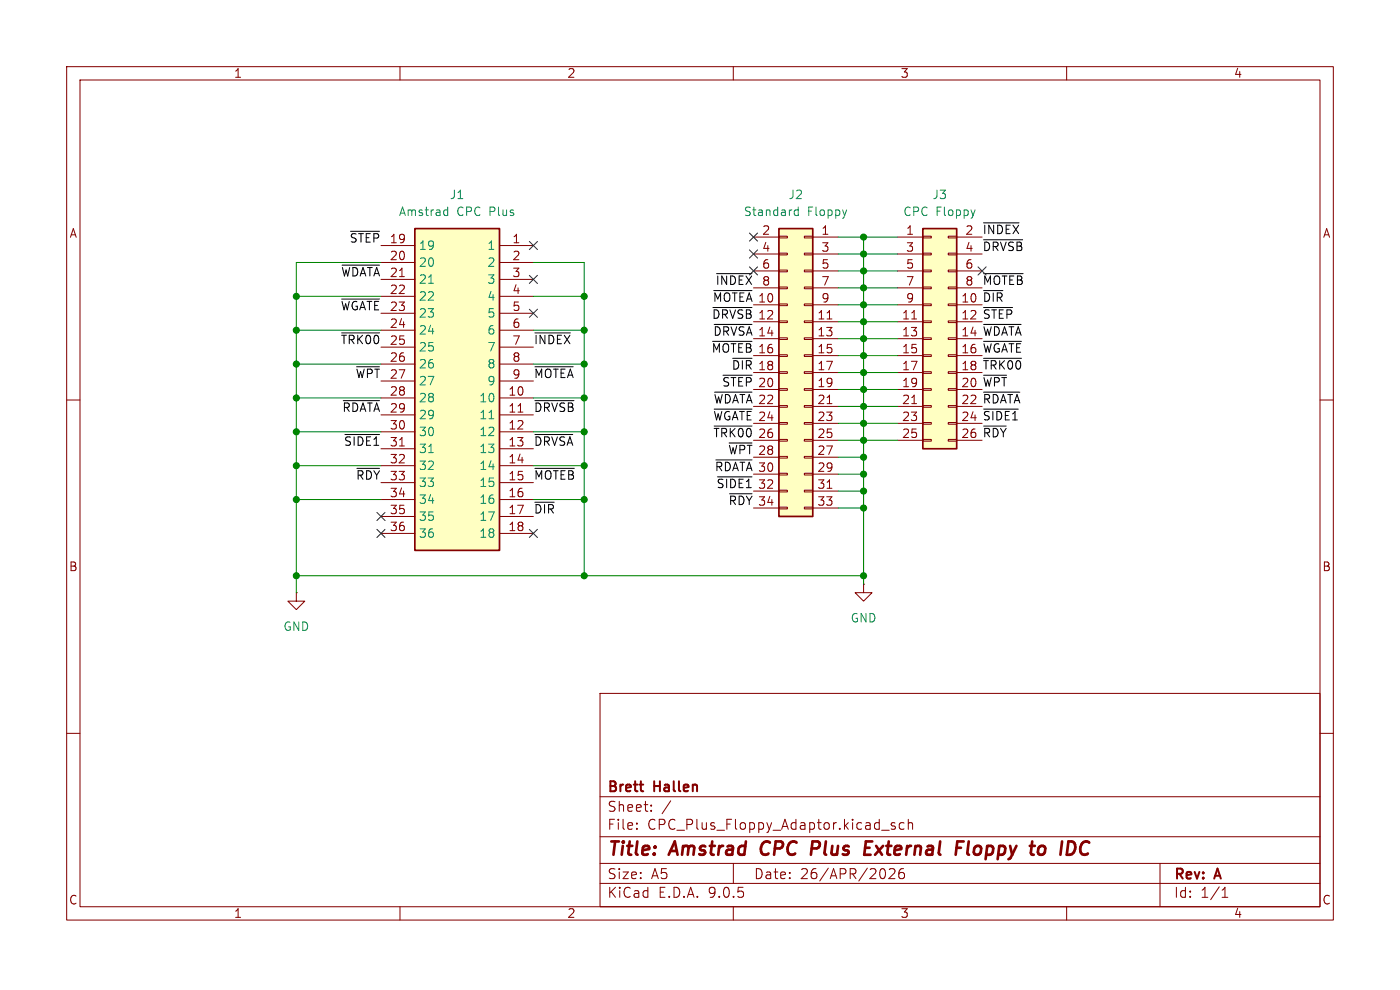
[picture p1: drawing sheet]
(kicad_sch
 (version 20250114)
 (generator "eeschema")
 (generator_version "9.0")
 (paper "A5")
 (title_block
  (title "Amstrad CPC Plus External Floppy to IDC")
  (date "26/APR/2026")
  (rev "A")
  (company "Brett Hallen"))
 (lib_symbols
  (symbol "CPC_Plus_Floppy_Adaptor:111-036-113L001" (exclude_from_sim no) (in_bom yes) (on_board yes)
   (property "Reference" "J" (at 19.05 7.62 0) (effects (font (size 1.27 1.27)) (justify left top)))
   (property "Value" "111-036-113L001" (at 19.05 5.08 0) (effects (font (size 1.27 1.27)) (justify left top)))
   (property "Footprint" "CPC_Plus_Floppy_Adaptor:111-036-113L001" (at 19.05 -94.92 0) (effects (font (size 1.27 1.27)) (justify left top) (hide yes)))
   (property "Datasheet" "https://au.mouser.com/datasheet/3/342/1/111_YYY_113L001.pdf" (at 19.05 -194.92 0) (effects (font (size 1.27 1.27)) (justify left top) (hide yes)))
   (property "Description" "I/O Connectors 36P Centronics male vertical dip solder" (at 0 0 0) (effects (font (size 1.27 1.27)) (hide yes)))
   (property "Height" "13.05" (at 19.05 -394.92 0) (effects (font (size 1.27 1.27)) (justify left top) (hide yes)))
   (property "Mouser Part Number" "636-111-036-113L001" (at 19.05 -494.92 0) (effects (font (size 1.27 1.27)) (justify left top) (hide yes)))
   (property "Mouser Price/Stock" "https://www.mouser.co.uk/ProductDetail/NorComp/111-036-113L001?qs=IGgAdOvCTsSmLhhYAltKCw%3D%3D" (at 19.05 -594.92 0) (effects (font (size 1.27 1.27)) (justify left top) (hide yes)))
   (property "Manufacturer_Name" "NorComp" (at 19.05 -694.92 0) (effects (font (size 1.27 1.27)) (justify left top) (hide yes)))
   (property "Manufacturer_Part_Number" "111-036-113L001" (at 19.05 -794.92 0) (effects (font (size 1.27 1.27)) (justify left top) (hide yes)))
   (symbol "111-036-113L001_1_1"
    (rectangle (start 5.08 2.54) (end 17.78 -45.72) (stroke (width 0.254) (type default)) (fill (type background)))
    (pin passive line (at 0 0 0) (length 5.08) (name "19" (effects (font (size 1.27 1.27)))) (number "19" (effects (font (size 1.27 1.27)))))
    (pin passive line (at 0 -2.54 0) (length 5.08) (name "20" (effects (font (size 1.27 1.27)))) (number "20" (effects (font (size 1.27 1.27)))))
    (pin passive line (at 0 -5.08 0) (length 5.08) (name "21" (effects (font (size 1.27 1.27)))) (number "21" (effects (font (size 1.27 1.27)))))
    (pin passive line (at 0 -7.62 0) (length 5.08) (name "22" (effects (font (size 1.27 1.27)))) (number "22" (effects (font (size 1.27 1.27)))))
    (pin passive line (at 0 -10.16 0) (length 5.08) (name "23" (effects (font (size 1.27 1.27)))) (number "23" (effects (font (size 1.27 1.27)))))
    (pin passive line (at 0 -12.7 0) (length 5.08) (name "24" (effects (font (size 1.27 1.27)))) (number "24" (effects (font (size 1.27 1.27)))))
    (pin passive line (at 0 -15.24 0) (length 5.08) (name "25" (effects (font (size 1.27 1.27)))) (number "25" (effects (font (size 1.27 1.27)))))
    (pin passive line (at 0 -17.78 0) (length 5.08) (name "26" (effects (font (size 1.27 1.27)))) (number "26" (effects (font (size 1.27 1.27)))))
    (pin passive line (at 0 -20.32 0) (length 5.08) (name "27" (effects (font (size 1.27 1.27)))) (number "27" (effects (font (size 1.27 1.27)))))
    (pin passive line (at 0 -22.86 0) (length 5.08) (name "28" (effects (font (size 1.27 1.27)))) (number "28" (effects (font (size 1.27 1.27)))))
    (pin passive line (at 0 -25.4 0) (length 5.08) (name "29" (effects (font (size 1.27 1.27)))) (number "29" (effects (font (size 1.27 1.27)))))
    (pin passive line (at 0 -27.94 0) (length 5.08) (name "30" (effects (font (size 1.27 1.27)))) (number "30" (effects (font (size 1.27 1.27)))))
    (pin passive line (at 0 -30.48 0) (length 5.08) (name "31" (effects (font (size 1.27 1.27)))) (number "31" (effects (font (size 1.27 1.27)))))
    (pin passive line (at 0 -33.02 0) (length 5.08) (name "32" (effects (font (size 1.27 1.27)))) (number "32" (effects (font (size 1.27 1.27)))))
    (pin passive line (at 0 -35.56 0) (length 5.08) (name "33" (effects (font (size 1.27 1.27)))) (number "33" (effects (font (size 1.27 1.27)))))
    (pin passive line (at 0 -38.1 0) (length 5.08) (name "34" (effects (font (size 1.27 1.27)))) (number "34" (effects (font (size 1.27 1.27)))))
    (pin passive line (at 0 -40.64 0) (length 5.08) (name "35" (effects (font (size 1.27 1.27)))) (number "35" (effects (font (size 1.27 1.27)))))
    (pin passive line (at 0 -43.18 0) (length 5.08) (name "36" (effects (font (size 1.27 1.27)))) (number "36" (effects (font (size 1.27 1.27)))))
    (pin passive line (at 22.86 0 180) (length 5.08) (name "1" (effects (font (size 1.27 1.27)))) (number "1" (effects (font (size 1.27 1.27)))))
    (pin passive line (at 22.86 -2.54 180) (length 5.08) (name "2" (effects (font (size 1.27 1.27)))) (number "2" (effects (font (size 1.27 1.27)))))
    (pin passive line (at 22.86 -5.08 180) (length 5.08) (name "3" (effects (font (size 1.27 1.27)))) (number "3" (effects (font (size 1.27 1.27)))))
    (pin passive line (at 22.86 -7.62 180) (length 5.08) (name "4" (effects (font (size 1.27 1.27)))) (number "4" (effects (font (size 1.27 1.27)))))
    (pin passive line (at 22.86 -10.16 180) (length 5.08) (name "5" (effects (font (size 1.27 1.27)))) (number "5" (effects (font (size 1.27 1.27)))))
    (pin passive line (at 22.86 -12.7 180) (length 5.08) (name "6" (effects (font (size 1.27 1.27)))) (number "6" (effects (font (size 1.27 1.27)))))
    (pin passive line (at 22.86 -15.24 180) (length 5.08) (name "7" (effects (font (size 1.27 1.27)))) (number "7" (effects (font (size 1.27 1.27)))))
    (pin passive line (at 22.86 -17.78 180) (length 5.08) (name "8" (effects (font (size 1.27 1.27)))) (number "8" (effects (font (size 1.27 1.27)))))
    (pin passive line (at 22.86 -20.32 180) (length 5.08) (name "9" (effects (font (size 1.27 1.27)))) (number "9" (effects (font (size 1.27 1.27)))))
    (pin passive line (at 22.86 -22.86 180) (length 5.08) (name "10" (effects (font (size 1.27 1.27)))) (number "10" (effects (font (size 1.27 1.27)))))
    (pin passive line (at 22.86 -25.4 180) (length 5.08) (name "11" (effects (font (size 1.27 1.27)))) (number "11" (effects (font (size 1.27 1.27)))))
    (pin passive line (at 22.86 -27.94 180) (length 5.08) (name "12" (effects (font (size 1.27 1.27)))) (number "12" (effects (font (size 1.27 1.27)))))
    (pin passive line (at 22.86 -30.48 180) (length 5.08) (name "13" (effects (font (size 1.27 1.27)))) (number "13" (effects (font (size 1.27 1.27)))))
    (pin passive line (at 22.86 -33.02 180) (length 5.08) (name "14" (effects (font (size 1.27 1.27)))) (number "14" (effects (font (size 1.27 1.27)))))
    (pin passive line (at 22.86 -35.56 180) (length 5.08) (name "15" (effects (font (size 1.27 1.27)))) (number "15" (effects (font (size 1.27 1.27)))))
    (pin passive line (at 22.86 -38.1 180) (length 5.08) (name "16" (effects (font (size 1.27 1.27)))) (number "16" (effects (font (size 1.27 1.27)))))
    (pin passive line (at 22.86 -40.64 180) (length 5.08) (name "17" (effects (font (size 1.27 1.27)))) (number "17" (effects (font (size 1.27 1.27)))))
    (pin passive line (at 22.86 -43.18 180) (length 5.08) (name "18" (effects (font (size 1.27 1.27)))) (number "18" (effects (font (size 1.27 1.27))))))
   (embedded_fonts no))
  (symbol "Connector_Generic:Conn_02x13_Odd_Even"
   (pin_names
    (offset 1.016) (hide yes)) (exclude_from_sim no) (in_bom yes) (on_board yes)
   (property "Reference" "J" (at 1.27 17.78 0) (effects (font (size 1.27 1.27))))
   (property "Value" "Conn_02x13_Odd_Even" (at 1.27 -17.78 0) (effects (font (size 1.27 1.27))))
   (property "Footprint" "" (at 0 0 0) (effects (font (size 1.27 1.27)) (hide yes)))
   (property "Datasheet" "~" (at 0 0 0) (effects (font (size 1.27 1.27)) (hide yes)))
   (property "Description" "Generic connector, double row, 02x13, odd/even pin numbering scheme (row 1 odd numbers, row 2 even numbers), script generated (kicad-library-utils/schlib/autogen/connector/)" (at 0 0 0) (effects (font (size 1.27 1.27)) (hide yes)))
   (symbol "Conn_02x13_Odd_Even_1_1"
    (rectangle (start -1.27 16.51) (end 3.81 -16.51) (stroke (width 0.254) (type default)) (fill (type background)))
    (rectangle (start -1.27 15.367) (end 0 15.113) (stroke (width 0.1524) (type default)) (fill (type none)))
    (rectangle (start -1.27 12.827) (end 0 12.573) (stroke (width 0.1524) (type default)) (fill (type none)))
    (rectangle (start -1.27 10.287) (end 0 10.033) (stroke (width 0.1524) (type default)) (fill (type none)))
    (rectangle (start -1.27 7.747) (end 0 7.493) (stroke (width 0.1524) (type default)) (fill (type none)))
    (rectangle (start -1.27 5.207) (end 0 4.953) (stroke (width 0.1524) (type default)) (fill (type none)))
    (rectangle (start -1.27 2.667) (end 0 2.413) (stroke (width 0.1524) (type default)) (fill (type none)))
    (rectangle (start -1.27 0.127) (end 0 -0.127) (stroke (width 0.1524) (type default)) (fill (type none)))
    (rectangle (start -1.27 -2.413) (end 0 -2.667) (stroke (width 0.1524) (type default)) (fill (type none)))
    (rectangle (start -1.27 -4.953) (end 0 -5.207) (stroke (width 0.1524) (type default)) (fill (type none)))
    (rectangle (start -1.27 -7.493) (end 0 -7.747) (stroke (width 0.1524) (type default)) (fill (type none)))
    (rectangle (start -1.27 -10.033) (end 0 -10.287) (stroke (width 0.1524) (type default)) (fill (type none)))
    (rectangle (start -1.27 -12.573) (end 0 -12.827) (stroke (width 0.1524) (type default)) (fill (type none)))
    (rectangle (start -1.27 -15.113) (end 0 -15.367) (stroke (width 0.1524) (type default)) (fill (type none)))
    (rectangle (start 3.81 15.367) (end 2.54 15.113) (stroke (width 0.1524) (type default)) (fill (type none)))
    (rectangle (start 3.81 12.827) (end 2.54 12.573) (stroke (width 0.1524) (type default)) (fill (type none)))
    (rectangle (start 3.81 10.287) (end 2.54 10.033) (stroke (width 0.1524) (type default)) (fill (type none)))
    (rectangle (start 3.81 7.747) (end 2.54 7.493) (stroke (width 0.1524) (type default)) (fill (type none)))
    (rectangle (start 3.81 5.207) (end 2.54 4.953) (stroke (width 0.1524) (type default)) (fill (type none)))
    (rectangle (start 3.81 2.667) (end 2.54 2.413) (stroke (width 0.1524) (type default)) (fill (type none)))
    (rectangle (start 3.81 0.127) (end 2.54 -0.127) (stroke (width 0.1524) (type default)) (fill (type none)))
    (rectangle (start 3.81 -2.413) (end 2.54 -2.667) (stroke (width 0.1524) (type default)) (fill (type none)))
    (rectangle (start 3.81 -4.953) (end 2.54 -5.207) (stroke (width 0.1524) (type default)) (fill (type none)))
    (rectangle (start 3.81 -7.493) (end 2.54 -7.747) (stroke (width 0.1524) (type default)) (fill (type none)))
    (rectangle (start 3.81 -10.033) (end 2.54 -10.287) (stroke (width 0.1524) (type default)) (fill (type none)))
    (rectangle (start 3.81 -12.573) (end 2.54 -12.827) (stroke (width 0.1524) (type default)) (fill (type none)))
    (rectangle (start 3.81 -15.113) (end 2.54 -15.367) (stroke (width 0.1524) (type default)) (fill (type none)))
    (pin passive line (at -5.08 15.24 0) (length 3.81) (name "Pin_1" (effects (font (size 1.27 1.27)))) (number "1" (effects (font (size 1.27 1.27)))))
    (pin passive line (at -5.08 12.7 0) (length 3.81) (name "Pin_3" (effects (font (size 1.27 1.27)))) (number "3" (effects (font (size 1.27 1.27)))))
    (pin passive line (at -5.08 10.16 0) (length 3.81) (name "Pin_5" (effects (font (size 1.27 1.27)))) (number "5" (effects (font (size 1.27 1.27)))))
    (pin passive line (at -5.08 7.62 0) (length 3.81) (name "Pin_7" (effects (font (size 1.27 1.27)))) (number "7" (effects (font (size 1.27 1.27)))))
    (pin passive line (at -5.08 5.08 0) (length 3.81) (name "Pin_9" (effects (font (size 1.27 1.27)))) (number "9" (effects (font (size 1.27 1.27)))))
    (pin passive line (at -5.08 2.54 0) (length 3.81) (name "Pin_11" (effects (font (size 1.27 1.27)))) (number "11" (effects (font (size 1.27 1.27)))))
    (pin passive line (at -5.08 0 0) (length 3.81) (name "Pin_13" (effects (font (size 1.27 1.27)))) (number "13" (effects (font (size 1.27 1.27)))))
    (pin passive line (at -5.08 -2.54 0) (length 3.81) (name "Pin_15" (effects (font (size 1.27 1.27)))) (number "15" (effects (font (size 1.27 1.27)))))
    (pin passive line (at -5.08 -5.08 0) (length 3.81) (name "Pin_17" (effects (font (size 1.27 1.27)))) (number "17" (effects (font (size 1.27 1.27)))))
    (pin passive line (at -5.08 -7.62 0) (length 3.81) (name "Pin_19" (effects (font (size 1.27 1.27)))) (number "19" (effects (font (size 1.27 1.27)))))
    (pin passive line (at -5.08 -10.16 0) (length 3.81) (name "Pin_21" (effects (font (size 1.27 1.27)))) (number "21" (effects (font (size 1.27 1.27)))))
    (pin passive line (at -5.08 -12.7 0) (length 3.81) (name "Pin_23" (effects (font (size 1.27 1.27)))) (number "23" (effects (font (size 1.27 1.27)))))
    (pin passive line (at -5.08 -15.24 0) (length 3.81) (name "Pin_25" (effects (font (size 1.27 1.27)))) (number "25" (effects (font (size 1.27 1.27)))))
    (pin passive line (at 7.62 15.24 180) (length 3.81) (name "Pin_2" (effects (font (size 1.27 1.27)))) (number "2" (effects (font (size 1.27 1.27)))))
    (pin passive line (at 7.62 12.7 180) (length 3.81) (name "Pin_4" (effects (font (size 1.27 1.27)))) (number "4" (effects (font (size 1.27 1.27)))))
    (pin passive line (at 7.62 10.16 180) (length 3.81) (name "Pin_6" (effects (font (size 1.27 1.27)))) (number "6" (effects (font (size 1.27 1.27)))))
    (pin passive line (at 7.62 7.62 180) (length 3.81) (name "Pin_8" (effects (font (size 1.27 1.27)))) (number "8" (effects (font (size 1.27 1.27)))))
    (pin passive line (at 7.62 5.08 180) (length 3.81) (name "Pin_10" (effects (font (size 1.27 1.27)))) (number "10" (effects (font (size 1.27 1.27)))))
    (pin passive line (at 7.62 2.54 180) (length 3.81) (name "Pin_12" (effects (font (size 1.27 1.27)))) (number "12" (effects (font (size 1.27 1.27)))))
    (pin passive line (at 7.62 0 180) (length 3.81) (name "Pin_14" (effects (font (size 1.27 1.27)))) (number "14" (effects (font (size 1.27 1.27)))))
    (pin passive line (at 7.62 -2.54 180) (length 3.81) (name "Pin_16" (effects (font (size 1.27 1.27)))) (number "16" (effects (font (size 1.27 1.27)))))
    (pin passive line (at 7.62 -5.08 180) (length 3.81) (name "Pin_18" (effects (font (size 1.27 1.27)))) (number "18" (effects (font (size 1.27 1.27)))))
    (pin passive line (at 7.62 -7.62 180) (length 3.81) (name "Pin_20" (effects (font (size 1.27 1.27)))) (number "20" (effects (font (size 1.27 1.27)))))
    (pin passive line (at 7.62 -10.16 180) (length 3.81) (name "Pin_22" (effects (font (size 1.27 1.27)))) (number "22" (effects (font (size 1.27 1.27)))))
    (pin passive line (at 7.62 -12.7 180) (length 3.81) (name "Pin_24" (effects (font (size 1.27 1.27)))) (number "24" (effects (font (size 1.27 1.27)))))
    (pin passive line (at 7.62 -15.24 180) (length 3.81) (name "Pin_26" (effects (font (size 1.27 1.27)))) (number "26" (effects (font (size 1.27 1.27))))))
   (embedded_fonts no))
  (symbol "Connector_Generic:Conn_02x17_Odd_Even"
   (pin_names
    (offset 1.016) (hide yes)) (exclude_from_sim no) (in_bom yes) (on_board yes)
   (property "Reference" "J" (at 1.27 22.86 0) (effects (font (size 1.27 1.27))))
   (property "Value" "Conn_02x17_Odd_Even" (at 1.27 -22.86 0) (effects (font (size 1.27 1.27))))
   (property "Footprint" "" (at 0 0 0) (effects (font (size 1.27 1.27)) (hide yes)))
   (property "Datasheet" "~" (at 0 0 0) (effects (font (size 1.27 1.27)) (hide yes)))
   (property "Description" "Generic connector, double row, 02x17, odd/even pin numbering scheme (row 1 odd numbers, row 2 even numbers), script generated (kicad-library-utils/schlib/autogen/connector/)" (at 0 0 0) (effects (font (size 1.27 1.27)) (hide yes)))
   (symbol "Conn_02x17_Odd_Even_1_1"
    (rectangle (start -1.27 21.59) (end 3.81 -21.59) (stroke (width 0.254) (type default)) (fill (type background)))
    (rectangle (start -1.27 20.447) (end 0 20.193) (stroke (width 0.1524) (type default)) (fill (type none)))
    (rectangle (start -1.27 17.907) (end 0 17.653) (stroke (width 0.1524) (type default)) (fill (type none)))
    (rectangle (start -1.27 15.367) (end 0 15.113) (stroke (width 0.1524) (type default)) (fill (type none)))
    (rectangle (start -1.27 12.827) (end 0 12.573) (stroke (width 0.1524) (type default)) (fill (type none)))
    (rectangle (start -1.27 10.287) (end 0 10.033) (stroke (width 0.1524) (type default)) (fill (type none)))
    (rectangle (start -1.27 7.747) (end 0 7.493) (stroke (width 0.1524) (type default)) (fill (type none)))
    (rectangle (start -1.27 5.207) (end 0 4.953) (stroke (width 0.1524) (type default)) (fill (type none)))
    (rectangle (start -1.27 2.667) (end 0 2.413) (stroke (width 0.1524) (type default)) (fill (type none)))
    (rectangle (start -1.27 0.127) (end 0 -0.127) (stroke (width 0.1524) (type default)) (fill (type none)))
    (rectangle (start -1.27 -2.413) (end 0 -2.667) (stroke (width 0.1524) (type default)) (fill (type none)))
    (rectangle (start -1.27 -4.953) (end 0 -5.207) (stroke (width 0.1524) (type default)) (fill (type none)))
    (rectangle (start -1.27 -7.493) (end 0 -7.747) (stroke (width 0.1524) (type default)) (fill (type none)))
    (rectangle (start -1.27 -10.033) (end 0 -10.287) (stroke (width 0.1524) (type default)) (fill (type none)))
    (rectangle (start -1.27 -12.573) (end 0 -12.827) (stroke (width 0.1524) (type default)) (fill (type none)))
    (rectangle (start -1.27 -15.113) (end 0 -15.367) (stroke (width 0.1524) (type default)) (fill (type none)))
    (rectangle (start -1.27 -17.653) (end 0 -17.907) (stroke (width 0.1524) (type default)) (fill (type none)))
    (rectangle (start -1.27 -20.193) (end 0 -20.447) (stroke (width 0.1524) (type default)) (fill (type none)))
    (rectangle (start 3.81 20.447) (end 2.54 20.193) (stroke (width 0.1524) (type default)) (fill (type none)))
    (rectangle (start 3.81 17.907) (end 2.54 17.653) (stroke (width 0.1524) (type default)) (fill (type none)))
    (rectangle (start 3.81 15.367) (end 2.54 15.113) (stroke (width 0.1524) (type default)) (fill (type none)))
    (rectangle (start 3.81 12.827) (end 2.54 12.573) (stroke (width 0.1524) (type default)) (fill (type none)))
    (rectangle (start 3.81 10.287) (end 2.54 10.033) (stroke (width 0.1524) (type default)) (fill (type none)))
    (rectangle (start 3.81 7.747) (end 2.54 7.493) (stroke (width 0.1524) (type default)) (fill (type none)))
    (rectangle (start 3.81 5.207) (end 2.54 4.953) (stroke (width 0.1524) (type default)) (fill (type none)))
    (rectangle (start 3.81 2.667) (end 2.54 2.413) (stroke (width 0.1524) (type default)) (fill (type none)))
    (rectangle (start 3.81 0.127) (end 2.54 -0.127) (stroke (width 0.1524) (type default)) (fill (type none)))
    (rectangle (start 3.81 -2.413) (end 2.54 -2.667) (stroke (width 0.1524) (type default)) (fill (type none)))
    (rectangle (start 3.81 -4.953) (end 2.54 -5.207) (stroke (width 0.1524) (type default)) (fill (type none)))
    (rectangle (start 3.81 -7.493) (end 2.54 -7.747) (stroke (width 0.1524) (type default)) (fill (type none)))
    (rectangle (start 3.81 -10.033) (end 2.54 -10.287) (stroke (width 0.1524) (type default)) (fill (type none)))
    (rectangle (start 3.81 -12.573) (end 2.54 -12.827) (stroke (width 0.1524) (type default)) (fill (type none)))
    (rectangle (start 3.81 -15.113) (end 2.54 -15.367) (stroke (width 0.1524) (type default)) (fill (type none)))
    (rectangle (start 3.81 -17.653) (end 2.54 -17.907) (stroke (width 0.1524) (type default)) (fill (type none)))
    (rectangle (start 3.81 -20.193) (end 2.54 -20.447) (stroke (width 0.1524) (type default)) (fill (type none)))
    (pin passive line (at -5.08 20.32 0) (length 3.81) (name "Pin_1" (effects (font (size 1.27 1.27)))) (number "1" (effects (font (size 1.27 1.27)))))
    (pin passive line (at -5.08 17.78 0) (length 3.81) (name "Pin_3" (effects (font (size 1.27 1.27)))) (number "3" (effects (font (size 1.27 1.27)))))
    (pin passive line (at -5.08 15.24 0) (length 3.81) (name "Pin_5" (effects (font (size 1.27 1.27)))) (number "5" (effects (font (size 1.27 1.27)))))
    (pin passive line (at -5.08 12.7 0) (length 3.81) (name "Pin_7" (effects (font (size 1.27 1.27)))) (number "7" (effects (font (size 1.27 1.27)))))
    (pin passive line (at -5.08 10.16 0) (length 3.81) (name "Pin_9" (effects (font (size 1.27 1.27)))) (number "9" (effects (font (size 1.27 1.27)))))
    (pin passive line (at -5.08 7.62 0) (length 3.81) (name "Pin_11" (effects (font (size 1.27 1.27)))) (number "11" (effects (font (size 1.27 1.27)))))
    (pin passive line (at -5.08 5.08 0) (length 3.81) (name "Pin_13" (effects (font (size 1.27 1.27)))) (number "13" (effects (font (size 1.27 1.27)))))
    (pin passive line (at -5.08 2.54 0) (length 3.81) (name "Pin_15" (effects (font (size 1.27 1.27)))) (number "15" (effects (font (size 1.27 1.27)))))
    (pin passive line (at -5.08 0 0) (length 3.81) (name "Pin_17" (effects (font (size 1.27 1.27)))) (number "17" (effects (font (size 1.27 1.27)))))
    (pin passive line (at -5.08 -2.54 0) (length 3.81) (name "Pin_19" (effects (font (size 1.27 1.27)))) (number "19" (effects (font (size 1.27 1.27)))))
    (pin passive line (at -5.08 -5.08 0) (length 3.81) (name "Pin_21" (effects (font (size 1.27 1.27)))) (number "21" (effects (font (size 1.27 1.27)))))
    (pin passive line (at -5.08 -7.62 0) (length 3.81) (name "Pin_23" (effects (font (size 1.27 1.27)))) (number "23" (effects (font (size 1.27 1.27)))))
    (pin passive line (at -5.08 -10.16 0) (length 3.81) (name "Pin_25" (effects (font (size 1.27 1.27)))) (number "25" (effects (font (size 1.27 1.27)))))
    (pin passive line (at -5.08 -12.7 0) (length 3.81) (name "Pin_27" (effects (font (size 1.27 1.27)))) (number "27" (effects (font (size 1.27 1.27)))))
    (pin passive line (at -5.08 -15.24 0) (length 3.81) (name "Pin_29" (effects (font (size 1.27 1.27)))) (number "29" (effects (font (size 1.27 1.27)))))
    (pin passive line (at -5.08 -17.78 0) (length 3.81) (name "Pin_31" (effects (font (size 1.27 1.27)))) (number "31" (effects (font (size 1.27 1.27)))))
    (pin passive line (at -5.08 -20.32 0) (length 3.81) (name "Pin_33" (effects (font (size 1.27 1.27)))) (number "33" (effects (font (size 1.27 1.27)))))
    (pin passive line (at 7.62 20.32 180) (length 3.81) (name "Pin_2" (effects (font (size 1.27 1.27)))) (number "2" (effects (font (size 1.27 1.27)))))
    (pin passive line (at 7.62 17.78 180) (length 3.81) (name "Pin_4" (effects (font (size 1.27 1.27)))) (number "4" (effects (font (size 1.27 1.27)))))
    (pin passive line (at 7.62 15.24 180) (length 3.81) (name "Pin_6" (effects (font (size 1.27 1.27)))) (number "6" (effects (font (size 1.27 1.27)))))
    (pin passive line (at 7.62 12.7 180) (length 3.81) (name "Pin_8" (effects (font (size 1.27 1.27)))) (number "8" (effects (font (size 1.27 1.27)))))
    (pin passive line (at 7.62 10.16 180) (length 3.81) (name "Pin_10" (effects (font (size 1.27 1.27)))) (number "10" (effects (font (size 1.27 1.27)))))
    (pin passive line (at 7.62 7.62 180) (length 3.81) (name "Pin_12" (effects (font (size 1.27 1.27)))) (number "12" (effects (font (size 1.27 1.27)))))
    (pin passive line (at 7.62 5.08 180) (length 3.81) (name "Pin_14" (effects (font (size 1.27 1.27)))) (number "14" (effects (font (size 1.27 1.27)))))
    (pin passive line (at 7.62 2.54 180) (length 3.81) (name "Pin_16" (effects (font (size 1.27 1.27)))) (number "16" (effects (font (size 1.27 1.27)))))
    (pin passive line (at 7.62 0 180) (length 3.81) (name "Pin_18" (effects (font (size 1.27 1.27)))) (number "18" (effects (font (size 1.27 1.27)))))
    (pin passive line (at 7.62 -2.54 180) (length 3.81) (name "Pin_20" (effects (font (size 1.27 1.27)))) (number "20" (effects (font (size 1.27 1.27)))))
    (pin passive line (at 7.62 -5.08 180) (length 3.81) (name "Pin_22" (effects (font (size 1.27 1.27)))) (number "22" (effects (font (size 1.27 1.27)))))
    (pin passive line (at 7.62 -7.62 180) (length 3.81) (name "Pin_24" (effects (font (size 1.27 1.27)))) (number "24" (effects (font (size 1.27 1.27)))))
    (pin passive line (at 7.62 -10.16 180) (length 3.81) (name "Pin_26" (effects (font (size 1.27 1.27)))) (number "26" (effects (font (size 1.27 1.27)))))
    (pin passive line (at 7.62 -12.7 180) (length 3.81) (name "Pin_28" (effects (font (size 1.27 1.27)))) (number "28" (effects (font (size 1.27 1.27)))))
    (pin passive line (at 7.62 -15.24 180) (length 3.81) (name "Pin_30" (effects (font (size 1.27 1.27)))) (number "30" (effects (font (size 1.27 1.27)))))
    (pin passive line (at 7.62 -17.78 180) (length 3.81) (name "Pin_32" (effects (font (size 1.27 1.27)))) (number "32" (effects (font (size 1.27 1.27)))))
    (pin passive line (at 7.62 -20.32 180) (length 3.81) (name "Pin_34" (effects (font (size 1.27 1.27)))) (number "34" (effects (font (size 1.27 1.27))))))
   (embedded_fonts no))
  (symbol "power:GND"
   (power)
   (pin_numbers (hide yes))
   (pin_names
    (offset 0) (hide yes)) (exclude_from_sim no) (in_bom yes) (on_board yes)
   (property "Reference" "#PWR" (at 0 -6.35 0) (effects (font (size 1.27 1.27)) (hide yes)))
   (property "Value" "GND" (at 0 -3.81 0) (effects (font (size 1.27 1.27))))
   (property "Footprint" "" (at 0 0 0) (effects (font (size 1.27 1.27)) (hide yes)))
   (property "Datasheet" "" (at 0 0 0) (effects (font (size 1.27 1.27)) (hide yes)))
   (property "Description" "Power symbol creates a global label with name \"GND\" , ground" (at 0 0 0) (effects (font (size 1.27 1.27)) (hide yes)))
   (symbol "GND_0_1"
    (polyline (pts (xy 0 0) (xy 0 -1.27) (xy 1.27 -1.27) (xy 0 -2.54) (xy -1.27 -1.27) (xy 0 -1.27)) (stroke (width 0) (type default)) (fill (type none))))
   (symbol "GND_1_1"
    (pin power_in line (at 0 0 270) (length 0) (name "~" (effects (font (size 1.27 1.27)))) (number "1" (effects (font (size 1.27 1.27))))))
   (embedded_fonts no)))
 (junction
  (at 129.54 73.66)
  (diameter 0)
  (color 0 0 0 0))
 (junction
  (at 87.63 49.53)
  (diameter 0)
  (color 0 0 0 0))
 (junction
  (at 129.54 63.5)
  (diameter 0)
  (color 0 0 0 0))
 (junction
  (at 129.54 86.36)
  (diameter 0)
  (color 0 0 0 0))
 (junction
  (at 87.63 74.93)
  (diameter 0)
  (color 0 0 0 0))
 (junction
  (at 44.45 74.93)
  (diameter 0)
  (color 0 0 0 0))
 (junction
  (at 129.54 58.42)
  (diameter 0)
  (color 0 0 0 0))
 (junction
  (at 44.45 59.69)
  (diameter 0)
  (color 0 0 0 0))
 (junction
  (at 129.54 76.2)
  (diameter 0)
  (color 0 0 0 0))
 (junction
  (at 129.54 38.1)
  (diameter 0)
  (color 0 0 0 0))
 (junction
  (at 44.45 44.45)
  (diameter 0)
  (color 0 0 0 0))
 (junction
  (at 87.63 86.36)
  (diameter 0)
  (color 0 0 0 0))
 (junction
  (at 87.63 54.61)
  (diameter 0)
  (color 0 0 0 0))
 (junction
  (at 44.45 86.36)
  (diameter 0)
  (color 0 0 0 0))
 (junction
  (at 129.54 68.58)
  (diameter 0)
  (color 0 0 0 0))
 (junction
  (at 129.54 35.56)
  (diameter 0)
  (color 0 0 0 0))
 (junction
  (at 129.54 50.8)
  (diameter 0)
  (color 0 0 0 0))
 (junction
  (at 87.63 69.85)
  (diameter 0)
  (color 0 0 0 0))
 (junction
  (at 44.45 54.61)
  (diameter 0)
  (color 0 0 0 0))
 (junction
  (at 129.54 53.34)
  (diameter 0)
  (color 0 0 0 0))
 (junction
  (at 129.54 45.72)
  (diameter 0)
  (color 0 0 0 0))
 (junction
  (at 129.54 60.96)
  (diameter 0)
  (color 0 0 0 0))
 (junction
  (at 129.54 71.12)
  (diameter 0)
  (color 0 0 0 0))
 (junction
  (at 44.45 49.53)
  (diameter 0)
  (color 0 0 0 0))
 (junction
  (at 129.54 55.88)
  (diameter 0)
  (color 0 0 0 0))
 (junction
  (at 44.45 64.77)
  (diameter 0)
  (color 0 0 0 0))
 (junction
  (at 129.54 48.26)
  (diameter 0)
  (color 0 0 0 0))
 (junction
  (at 87.63 44.45)
  (diameter 0)
  (color 0 0 0 0))
 (junction
  (at 87.63 64.77)
  (diameter 0)
  (color 0 0 0 0))
 (junction
  (at 44.45 69.85)
  (diameter 0)
  (color 0 0 0 0))
 (junction
  (at 129.54 40.64)
  (diameter 0)
  (color 0 0 0 0))
 (junction
  (at 129.54 43.18)
  (diameter 0)
  (color 0 0 0 0))
 (junction
  (at 129.54 66.04)
  (diameter 0)
  (color 0 0 0 0))
 (junction
  (at 87.63 59.69)
  (diameter 0)
  (color 0 0 0 0))
 (no_connect
  (at 113.03 40.64))
 (no_connect
  (at 80.01 46.99))
 (no_connect
  (at 57.15 77.47))
 (no_connect
  (at 113.03 38.1))
 (no_connect
  (at 80.01 36.83))
 (no_connect
  (at 80.01 80.01))
 (no_connect
  (at 147.32 40.64))
 (no_connect
  (at 80.01 41.91))
 (no_connect
  (at 57.15 80.01))
 (no_connect
  (at 113.03 35.56))
 (wire
  (pts (xy 134.62 53.34) (xy 129.54 53.34))
  (stroke (width 0) (type default)))
 (wire
  (pts (xy 129.54 66.04) (xy 129.54 68.58))
  (stroke (width 0) (type default)))
 (wire
  (pts (xy 80.01 74.93) (xy 87.63 74.93))
  (stroke (width 0) (type default)))
 (wire
  (pts (xy 80.01 39.37) (xy 87.63 39.37))
  (stroke (width 0) (type default)))
 (wire
  (pts (xy 125.73 40.64) (xy 129.54 40.64))
  (stroke (width 0) (type default)))
 (wire
  (pts (xy 129.54 40.64) (xy 129.54 43.18))
  (stroke (width 0) (type default)))
 (wire
  (pts (xy 125.73 55.88) (xy 129.54 55.88))
  (stroke (width 0) (type default)))
 (wire
  (pts (xy 44.45 49.53) (xy 44.45 54.61))
  (stroke (width 0) (type default)))
 (wire
  (pts (xy 125.73 63.5) (xy 129.54 63.5))
  (stroke (width 0) (type default)))
 (wire
  (pts (xy 125.73 38.1) (xy 129.54 38.1))
  (stroke (width 0) (type default)))
 (wire
  (pts (xy 129.54 86.36) (xy 129.54 87.63))
  (stroke (width 0) (type default)))
 (wire
  (pts (xy 134.62 38.1) (xy 129.54 38.1))
  (stroke (width 0) (type default)))
 (wire
  (pts (xy 129.54 50.8) (xy 129.54 53.34))
  (stroke (width 0) (type default)))
 (wire
  (pts (xy 44.45 86.36) (xy 44.45 88.9))
  (stroke (width 0) (type default)))
 (wire
  (pts (xy 80.01 49.53) (xy 87.63 49.53))
  (stroke (width 0) (type default)))
 (wire
  (pts (xy 44.45 64.77) (xy 57.15 64.77))
  (stroke (width 0) (type default)))
 (wire
  (pts (xy 80.01 54.61) (xy 87.63 54.61))
  (stroke (width 0) (type default)))
 (wire
  (pts (xy 125.73 76.2) (xy 129.54 76.2))
  (stroke (width 0) (type default)))
 (wire
  (pts (xy 44.45 44.45) (xy 44.45 49.53))
  (stroke (width 0) (type default)))
 (wire
  (pts (xy 125.73 60.96) (xy 129.54 60.96))
  (stroke (width 0) (type default)))
 (wire
  (pts (xy 87.63 39.37) (xy 87.63 44.45))
  (stroke (width 0) (type default)))
 (wire
  (pts (xy 44.45 64.77) (xy 44.45 69.85))
  (stroke (width 0) (type default)))
 (wire
  (pts (xy 134.62 43.18) (xy 129.54 43.18))
  (stroke (width 0) (type default)))
 (wire
  (pts (xy 134.62 50.8) (xy 129.54 50.8))
  (stroke (width 0) (type default)))
 (wire
  (pts (xy 129.54 58.42) (xy 129.54 60.96))
  (stroke (width 0) (type default)))
 (wire
  (pts (xy 134.62 55.88) (xy 129.54 55.88))
  (stroke (width 0) (type default)))
 (wire
  (pts (xy 44.45 59.69) (xy 44.45 64.77))
  (stroke (width 0) (type default)))
 (wire
  (pts (xy 129.54 35.56) (xy 129.54 38.1))
  (stroke (width 0) (type default)))
 (wire
  (pts (xy 129.54 38.1) (xy 129.54 40.64))
  (stroke (width 0) (type default)))
 (wire
  (pts (xy 44.45 49.53) (xy 57.15 49.53))
  (stroke (width 0) (type default)))
 (wire
  (pts (xy 125.73 68.58) (xy 129.54 68.58))
  (stroke (width 0) (type default)))
 (wire
  (pts (xy 44.45 39.37) (xy 44.45 44.45))
  (stroke (width 0) (type default)))
 (wire
  (pts (xy 125.73 45.72) (xy 129.54 45.72))
  (stroke (width 0) (type default)))
 (wire
  (pts (xy 129.54 48.26) (xy 129.54 50.8))
  (stroke (width 0) (type default)))
 (wire
  (pts (xy 87.63 54.61) (xy 87.63 59.69))
  (stroke (width 0) (type default)))
 (wire
  (pts (xy 80.01 69.85) (xy 87.63 69.85))
  (stroke (width 0) (type default)))
 (wire
  (pts (xy 129.54 73.66) (xy 129.54 76.2))
  (stroke (width 0) (type default)))
 (wire
  (pts (xy 134.62 60.96) (xy 129.54 60.96))
  (stroke (width 0) (type default)))
 (wire
  (pts (xy 44.45 74.93) (xy 44.45 86.36))
  (stroke (width 0) (type default)))
 (wire
  (pts (xy 44.45 54.61) (xy 57.15 54.61))
  (stroke (width 0) (type default)))
 (wire
  (pts (xy 134.62 40.64) (xy 129.54 40.64))
  (stroke (width 0) (type default)))
 (wire
  (pts (xy 44.45 44.45) (xy 57.15 44.45))
  (stroke (width 0) (type default)))
 (wire
  (pts (xy 80.01 59.69) (xy 87.63 59.69))
  (stroke (width 0) (type default)))
 (wire
  (pts (xy 87.63 49.53) (xy 87.63 54.61))
  (stroke (width 0) (type default)))
 (wire
  (pts (xy 129.54 68.58) (xy 129.54 71.12))
  (stroke (width 0) (type default)))
 (wire
  (pts (xy 129.54 60.96) (xy 129.54 63.5))
  (stroke (width 0) (type default)))
 (wire
  (pts (xy 125.73 66.04) (xy 129.54 66.04))
  (stroke (width 0) (type default)))
 (wire
  (pts (xy 125.73 71.12) (xy 129.54 71.12))
  (stroke (width 0) (type default)))
 (wire
  (pts (xy 44.45 74.93) (xy 57.15 74.93))
  (stroke (width 0) (type default)))
 (wire
  (pts (xy 134.62 66.04) (xy 129.54 66.04))
  (stroke (width 0) (type default)))
 (wire
  (pts (xy 134.62 45.72) (xy 129.54 45.72))
  (stroke (width 0) (type default)))
 (wire
  (pts (xy 44.45 69.85) (xy 57.15 69.85))
  (stroke (width 0) (type default)))
 (wire
  (pts (xy 125.73 53.34) (xy 129.54 53.34))
  (stroke (width 0) (type default)))
 (wire
  (pts (xy 44.45 54.61) (xy 44.45 59.69))
  (stroke (width 0) (type default)))
 (wire
  (pts (xy 134.62 58.42) (xy 129.54 58.42))
  (stroke (width 0) (type default)))
 (wire
  (pts (xy 87.63 44.45) (xy 87.63 49.53))
  (stroke (width 0) (type default)))
 (wire
  (pts (xy 134.62 48.26) (xy 129.54 48.26))
  (stroke (width 0) (type default)))
 (wire
  (pts (xy 129.54 55.88) (xy 129.54 58.42))
  (stroke (width 0) (type default)))
 (wire
  (pts (xy 129.54 43.18) (xy 129.54 45.72))
  (stroke (width 0) (type default)))
 (wire
  (pts (xy 129.54 53.34) (xy 129.54 55.88))
  (stroke (width 0) (type default)))
 (wire
  (pts (xy 87.63 74.93) (xy 87.63 86.36))
  (stroke (width 0) (type default)))
 (wire
  (pts (xy 129.54 76.2) (xy 129.54 86.36))
  (stroke (width 0) (type default)))
 (wire
  (pts (xy 125.73 35.56) (xy 129.54 35.56))
  (stroke (width 0) (type default)))
 (wire
  (pts (xy 125.73 73.66) (xy 129.54 73.66))
  (stroke (width 0) (type default)))
 (wire
  (pts (xy 57.15 39.37) (xy 44.45 39.37))
  (stroke (width 0) (type default)))
 (wire
  (pts (xy 87.63 64.77) (xy 87.63 69.85))
  (stroke (width 0) (type default)))
 (wire
  (pts (xy 125.73 48.26) (xy 129.54 48.26))
  (stroke (width 0) (type default)))
 (wire
  (pts (xy 44.45 59.69) (xy 57.15 59.69))
  (stroke (width 0) (type default)))
 (wire
  (pts (xy 134.62 63.5) (xy 129.54 63.5))
  (stroke (width 0) (type default)))
 (wire
  (pts (xy 129.54 63.5) (xy 129.54 66.04))
  (stroke (width 0) (type default)))
 (wire
  (pts (xy 80.01 44.45) (xy 87.63 44.45))
  (stroke (width 0) (type default)))
 (wire
  (pts (xy 44.45 69.85) (xy 44.45 74.93))
  (stroke (width 0) (type default)))
 (wire
  (pts (xy 125.73 58.42) (xy 129.54 58.42))
  (stroke (width 0) (type default)))
 (wire
  (pts (xy 87.63 59.69) (xy 87.63 64.77))
  (stroke (width 0) (type default)))
 (wire
  (pts (xy 129.54 45.72) (xy 129.54 48.26))
  (stroke (width 0) (type default)))
 (wire
  (pts (xy 87.63 86.36) (xy 44.45 86.36))
  (stroke (width 0) (type default)))
 (wire
  (pts (xy 125.73 50.8) (xy 129.54 50.8))
  (stroke (width 0) (type default)))
 (wire
  (pts (xy 134.62 35.56) (xy 129.54 35.56))
  (stroke (width 0) (type default)))
 (wire
  (pts (xy 125.73 43.18) (xy 129.54 43.18))
  (stroke (width 0) (type default)))
 (wire
  (pts (xy 87.63 69.85) (xy 87.63 74.93))
  (stroke (width 0) (type default)))
 (wire
  (pts (xy 87.63 86.36) (xy 129.54 86.36))
  (stroke (width 0) (type default)))
 (wire
  (pts (xy 129.54 71.12) (xy 129.54 73.66))
  (stroke (width 0) (type default)))
 (wire
  (pts (xy 80.01 64.77) (xy 87.63 64.77))
  (stroke (width 0) (type default)))
 (label "~{TRK00}"
  (at 147.32 55.88 0)
  (effects (font (size 1.27 1.27)) (justify left bottom)))
 (label "~{MOTEB}"
  (at 80.01 72.39 0)
  (effects (font (size 1.27 1.27)) (justify left bottom)))
 (label "~{WPT}"
  (at 147.32 58.42 0)
  (effects (font (size 1.27 1.27)) (justify left bottom)))
 (label "~{TRK00}"
  (at 113.03 66.04 180)
  (effects (font (size 1.27 1.27)) (justify right bottom)))
 (label "~{DRVSA}"
  (at 80.01 67.31 0)
  (effects (font (size 1.27 1.27)) (justify left bottom)))
 (label "~{DIR}"
  (at 147.32 45.72 0)
  (effects (font (size 1.27 1.27)) (justify left bottom)))
 (label "~{RDY}"
  (at 147.32 66.04 0)
  (effects (font (size 1.27 1.27)) (justify left bottom)))
 (label "~{WDATA}"
  (at 147.32 50.8 0)
  (effects (font (size 1.27 1.27)) (justify left bottom)))
 (label "~{MOTEA}"
  (at 80.01 57.15 0)
  (effects (font (size 1.27 1.27)) (justify left bottom)))
 (label "~{RDATA}"
  (at 57.15 62.23 180)
  (effects (font (size 1.27 1.27)) (justify right bottom)))
 (label "~{SIDE1}"
  (at 57.15 67.31 180)
  (effects (font (size 1.27 1.27)) (justify right bottom)))
 (label "~{INDEX}"
  (at 80.01 52.07 0)
  (effects (font (size 1.27 1.27)) (justify left bottom)))
 (label "~{MOTEB}"
  (at 113.03 53.34 180)
  (effects (font (size 1.27 1.27)) (justify right bottom)))
 (label "~{DRVSB}"
  (at 147.32 38.1 0)
  (effects (font (size 1.27 1.27)) (justify left bottom)))
 (label "~{DRVSA}"
  (at 113.03 50.8 180)
  (effects (font (size 1.27 1.27)) (justify right bottom)))
 (label "~{WGATE}"
  (at 57.15 46.99 180)
  (effects (font (size 1.27 1.27)) (justify right bottom)))
 (label "~{WPT}"
  (at 57.15 57.15 180)
  (effects (font (size 1.27 1.27)) (justify right bottom)))
 (label "~{INDEX}"
  (at 113.03 43.18 180)
  (effects (font (size 1.27 1.27)) (justify right bottom)))
 (label "~{STEP}"
  (at 113.03 58.42 180)
  (effects (font (size 1.27 1.27)) (justify right bottom)))
 (label "~{SIDE1}"
  (at 147.32 63.5 0)
  (effects (font (size 1.27 1.27)) (justify left bottom)))
 (label "~{WDATA}"
  (at 113.03 60.96 180)
  (effects (font (size 1.27 1.27)) (justify right bottom)))
 (label "~{WPT}"
  (at 113.03 68.58 180)
  (effects (font (size 1.27 1.27)) (justify right bottom)))
 (label "~{MOTEB}"
  (at 147.32 43.18 0)
  (effects (font (size 1.27 1.27)) (justify left bottom)))
 (label "~{RDATA}"
  (at 147.32 60.96 0)
  (effects (font (size 1.27 1.27)) (justify left bottom)))
 (label "~{SIDE1}"
  (at 113.03 73.66 180)
  (effects (font (size 1.27 1.27)) (justify right bottom)))
 (label "~{RDATA}"
  (at 113.03 71.12 180)
  (effects (font (size 1.27 1.27)) (justify right bottom)))
 (label "~{DRVSB}"
  (at 80.01 62.23 0)
  (effects (font (size 1.27 1.27)) (justify left bottom)))
 (label "~{STEP}"
  (at 57.15 36.83 180)
  (effects (font (size 1.27 1.27)) (justify right bottom)))
 (label "~{TRK00}"
  (at 57.15 52.07 180)
  (effects (font (size 1.27 1.27)) (justify right bottom)))
 (label "~{WDATA}"
  (at 57.15 41.91 180)
  (effects (font (size 1.27 1.27)) (justify right bottom)))
 (label "~{RDY}"
  (at 57.15 72.39 180)
  (effects (font (size 1.27 1.27)) (justify right bottom)))
 (label "~{WGATE}"
  (at 147.32 53.34 0)
  (effects (font (size 1.27 1.27)) (justify left bottom)))
 (label "~{WGATE}"
  (at 113.03 63.5 180)
  (effects (font (size 1.27 1.27)) (justify right bottom)))
 (label "~{DIR}"
  (at 80.01 77.47 0)
  (effects (font (size 1.27 1.27)) (justify left bottom)))
 (label "~{DIR}"
  (at 113.03 55.88 180)
  (effects (font (size 1.27 1.27)) (justify right bottom)))
 (label "~{INDEX}"
  (at 147.32 35.56 0)
  (effects (font (size 1.27 1.27)) (justify left bottom)))
 (label "~{STEP}"
  (at 147.32 48.26 0)
  (effects (font (size 1.27 1.27)) (justify left bottom)))
 (label "~{DRVSB}"
  (at 113.03 48.26 180)
  (effects (font (size 1.27 1.27)) (justify right bottom)))
 (label "~{RDY}"
  (at 113.03 76.2 180)
  (effects (font (size 1.27 1.27)) (justify right bottom)))
 (label "~{MOTEA}"
  (at 113.03 45.72 180)
  (effects (font (size 1.27 1.27)) (justify right bottom)))
 (symbol
  (lib_id "CPC_Plus_Floppy_Adaptor:111-036-113L001")
  (at 57.15 36.83 0)
  (unit 1)
  (exclude_from_sim no)
  (in_bom yes)
  (on_board yes)
  (dnp no)
  (fields_autoplaced yes)
  (property "Reference" "J1" (at 68.58 29.21 0) (effects (font (size 1.27 1.27))))
  (property "Value" "Amstrad CPC Plus" (at 68.58 31.75 0) (effects (font (size 1.27 1.27))))
  (property "Footprint" "CPC_Plus_Floppy_Adaptor:111-036-113L001" (at 76.2 131.75 0) (effects (font (size 1.27 1.27)) (justify left top) (hide yes)))
  (property "Datasheet" "https://au.mouser.com/datasheet/3/342/1/111_YYY_113L001.pdf" (at 76.2 231.75 0) (effects (font (size 1.27 1.27)) (justify left top) (hide yes)))
  (property "Description" "I/O Connectors 36P Centronics male vertical dip solder" (at 57.15 36.83 0) (effects (font (size 1.27 1.27)) (hide yes)))
  (property "Height" "13.05" (at 76.2 431.75 0) (effects (font (size 1.27 1.27)) (justify left top) (hide yes)))
  (property "Mouser Part Number" "636-111-036-113L001" (at 76.2 531.75 0) (effects (font (size 1.27 1.27)) (justify left top) (hide yes)))
  (property "Mouser Price/Stock" "https://www.mouser.co.uk/ProductDetail/NorComp/111-036-113L001?qs=IGgAdOvCTsSmLhhYAltKCw%3D%3D" (at 76.2 631.75 0) (effects (font (size 1.27 1.27)) (justify left top) (hide yes)))
  (property "Manufacturer_Name" "NorComp" (at 76.2 731.75 0) (effects (font (size 1.27 1.27)) (justify left top) (hide yes)))
  (property "Manufacturer_Part_Number" "111-036-113L001" (at 76.2 831.75 0) (effects (font (size 1.27 1.27)) (justify left top) (hide yes)))
  (pin "22")
  (pin "25")
  (pin "24")
  (pin "27")
  (pin "26")
  (pin "35")
  (pin "31")
  (pin "28")
  (pin "33")
  (pin "29")
  (pin "30")
  (pin "21")
  (pin "34")
  (pin "20")
  (pin "19")
  (pin "32")
  (pin "23")
  (pin "14")
  (pin "15")
  (pin "16")
  (pin "17")
  (pin "18")
  (pin "13")
  (pin "2")
  (pin "3")
  (pin "5")
  (pin "4")
  (pin "10")
  (pin "9")
  (pin "11")
  (pin "1")
  (pin "6")
  (pin "36")
  (pin "8")
  (pin "7")
  (pin "12"))
 (symbol
  (lib_id "Connector_Generic:Conn_02x13_Odd_Even")
  (at 139.7 50.8 0)
  (unit 1)
  (exclude_from_sim no)
  (in_bom yes)
  (on_board yes)
  (dnp no)
  (fields_autoplaced yes)
  (property "Reference" "J3" (at 140.97 29.21 0) (effects (font (size 1.27 1.27))))
  (property "Value" "CPC Floppy" (at 140.97 31.75 0) (effects (font (size 1.27 1.27))))
  (property "Footprint" "Connector_PinHeader_2.54mm:PinHeader_2x13_P2.54mm_Vertical" (at 139.7 50.8 0) (effects (font (size 1.27 1.27)) (hide yes)))
  (property "Datasheet" "~" (at 139.7 50.8 0) (effects (font (size 1.27 1.27)) (hide yes)))
  (property "Description" "Generic connector, double row, 02x13, odd/even pin numbering scheme (row 1 odd numbers, row 2 even numbers), script generated (kicad-library-utils/schlib/autogen/connector/)" (at 139.7 50.8 0) (effects (font (size 1.27 1.27)) (hide yes)))
  (pin "14")
  (pin "16")
  (pin "13")
  (pin "17")
  (pin "15")
  (pin "6")
  (pin "10")
  (pin "8")
  (pin "12")
  (pin "4")
  (pin "21")
  (pin "25")
  (pin "19")
  (pin "23")
  (pin "2")
  (pin "9")
  (pin "24")
  (pin "22")
  (pin "26")
  (pin "11")
  (pin "20")
  (pin "18")
  (pin "3")
  (pin "5")
  (pin "1")
  (pin "7"))
 (symbol
  (lib_id "power:GND")
  (at 44.45 88.9 0)
  (unit 1)
  (exclude_from_sim no)
  (in_bom yes)
  (on_board yes)
  (dnp no)
  (fields_autoplaced yes)
  (property "Reference" "#PWR01" (at 44.45 95.25 0) (effects (font (size 1.27 1.27)) (hide yes)))
  (property "Value" "GND" (at 44.45 93.98 0) (effects (font (size 1.27 1.27))))
  (property "Footprint" "" (at 44.45 88.9 0) (effects (font (size 1.27 1.27)) (hide yes)))
  (property "Datasheet" "" (at 44.45 88.9 0) (effects (font (size 1.27 1.27)) (hide yes)))
  (property "Description" "Power symbol creates a global label with name \"GND\" , ground" (at 44.45 88.9 0) (effects (font (size 1.27 1.27)) (hide yes)))
  (pin "1"))
 (symbol
  (lib_id "power:GND")
  (at 129.54 87.63 0)
  (unit 1)
  (exclude_from_sim no)
  (in_bom yes)
  (on_board yes)
  (dnp no)
  (fields_autoplaced yes)
  (property "Reference" "#PWR02" (at 129.54 93.98 0) (effects (font (size 1.27 1.27)) (hide yes)))
  (property "Value" "GND" (at 129.54 92.71 0) (effects (font (size 1.27 1.27))))
  (property "Footprint" "" (at 129.54 87.63 0) (effects (font (size 1.27 1.27)) (hide yes)))
  (property "Datasheet" "" (at 129.54 87.63 0) (effects (font (size 1.27 1.27)) (hide yes)))
  (property "Description" "Power symbol creates a global label with name \"GND\" , ground" (at 129.54 87.63 0) (effects (font (size 1.27 1.27)) (hide yes)))
  (pin "1"))
 (symbol
  (lib_id "Connector_Generic:Conn_02x17_Odd_Even")
  (at 120.65 55.88 0)
  (mirror y)
  (unit 1)
  (exclude_from_sim no)
  (in_bom yes)
  (on_board yes)
  (dnp no)
  (property "Reference" "J2" (at 119.38 29.21 0) (effects (font (size 1.27 1.27))))
  (property "Value" "Standard Floppy" (at 119.38 31.75 0) (effects (font (size 1.27 1.27))))
  (property "Footprint" "Connector_PinHeader_2.54mm:PinHeader_2x17_P2.54mm_Vertical" (at 120.65 55.88 0) (effects (font (size 1.27 1.27)) (hide yes)))
  (property "Datasheet" "~" (at 120.65 55.88 0) (effects (font (size 1.27 1.27)) (hide yes)))
  (property "Description" "Generic connector, double row, 02x17, odd/even pin numbering scheme (row 1 odd numbers, row 2 even numbers), script generated (kicad-library-utils/schlib/autogen/connector/)" (at 120.65 55.88 0) (effects (font (size 1.27 1.27)) (hide yes)))
  (pin "10")
  (pin "25")
  (pin "19")
  (pin "21")
  (pin "23")
  (pin "27")
  (pin "2")
  (pin "33")
  (pin "5")
  (pin "31")
  (pin "29")
  (pin "12")
  (pin "7")
  (pin "13")
  (pin "11")
  (pin "9")
  (pin "6")
  (pin "8")
  (pin "24")
  (pin "17")
  (pin "15")
  (pin "3")
  (pin "1")
  (pin "26")
  (pin "28")
  (pin "30")
  (pin "14")
  (pin "16")
  (pin "18")
  (pin "22")
  (pin "20")
  (pin "32")
  (pin "34")
  (pin "4"))
 (sheet_instances
  (path ""
   (page "1")))
 (embedded_fonts no))
